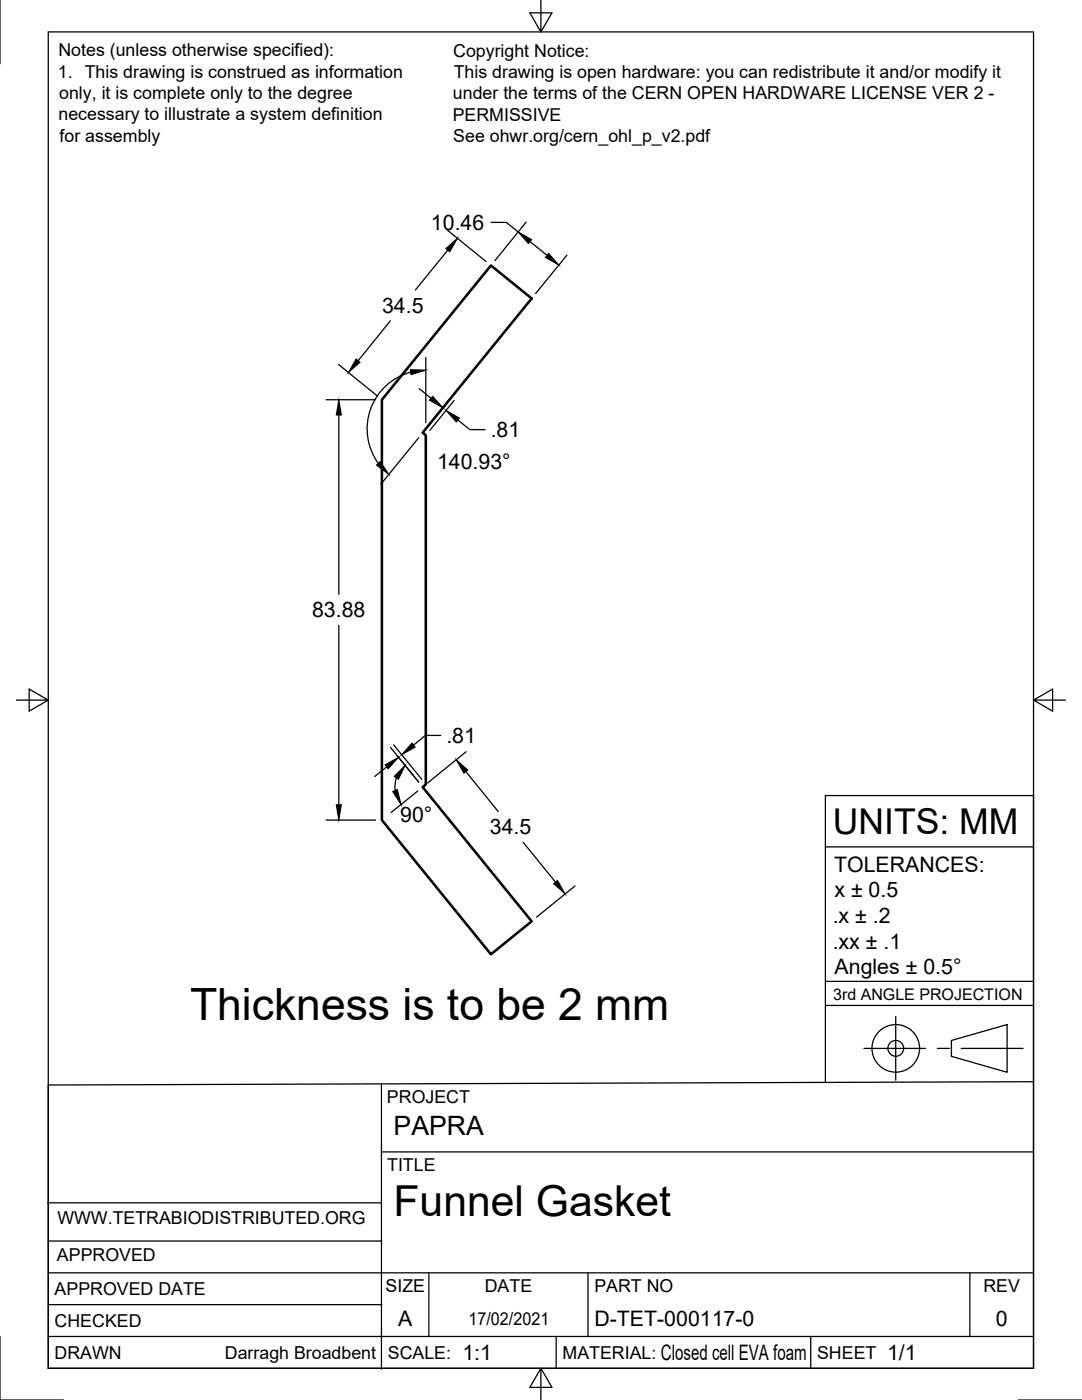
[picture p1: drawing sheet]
<svg xmlns="http://www.w3.org/2000/svg" width="216mm" height="279mm" viewBox="0 0 216 279" stroke-linecap="round" stroke-linejoin="round" font-family="sans-serif">
<!-- layer: Visible -->
<path d="M98 53l8.1 6.6-21.8 26.8 .7 .5v69.7l-.7 .5 21.8 26.8-8.1 6.6-21.8-26.8v-83.9z" fill="none" stroke="#000" stroke-width=".51"/>
<!-- layer: Border -->
<path d="M0 0v12.7M9.6 6.4h196.6v266.7h-196.6zM107.9 0v6.4l-2.2-3.8h4.4l-2.2 3.8M3.3 139.7h6.3l-3.8-2.2v4.4l3.8-2.2M206.2 139.7l3.8 2.2v-4.4l-3.8 2.2h6.4M0 266.7v12.7h12.7M107.9 273.1l2.2 3.8h-4.4l2.2-3.8v6.3M203.2 279.4h12.7" fill="none" stroke="#000" stroke-width=".25"/>
<!-- layer: Titleblock -->
<g fill="none" stroke="#000" stroke-width=".25">
<path d="M164.7 169h41.5M164.7 195.9h41.5M9.6 216.5l196.6-.6v57.2h-196.6zM76.1 216.3v56.9M164.7 200.7h41.5M172.4 209.2h12.3M178.7 202.9v12.7M187 209.2h2.4M189.8 207.6l11.2-3.1v9.5l-11.2-3.2zM191.8 209.2h12.3M206.2 215.9v-57.1h-41.5v57.2M76.2 229.9h130"/>
<path d="M9.5 240.1h66.5M9.6 254h196.6M9.6 247.7h66.6M85.6 254v12.7M117.3 254v12.7M193.5 254v12.7M9.6 266.7h196.6M9.6 260.4h66.6M111 266.7v6.4M161.8 266.7v6.4"/>
<circle cx="178.7" cy="209.2" r="4.8"/>
<circle cx="178.7" cy="209.2" r="1.58"/>
</g>
<!-- layer: Dimensions -->
<g fill="none" stroke="#000" stroke-width=".25">
<path d="M89.3 46l7.7 6.2M89.3 49.9l-6.4 8M98 44.4h3l2.4 1.9M105 44.3l-6.2 7.7M105.8 48.2l3.4 2.8M113.1 50.9l-6.2 7.7M65.1 79.8h9.9M67.6 72.7l7.6 6.3M77.9 64l-6.4 8M82 74.3a11.7 11.7 0 0 0-6.5 18.2M83.7 77.6l2.3 1.9M85 71.3v13"/>
<path d="M90 79.4l-4.9 6M90.6 79.9l-4.8 6M67.6 82.8v35.8M83.5 87.4l-7.5 9.2M91.4 83.8l2.3 1.9h3.1M67.6 124.8v35.8M77.2 153.1l-2.4 1.9M77.9 149.2l5.6 6.9M78.5 148.7l5.7 6.9M79.1 155.2l-.3 1.5v1M83.4 157.9l-5.4 4.3M87.9 146.8h-3l-2.4 1.9"/>
<path d="M93 154l6.4 7.9M93 150l-7.7 6.3M65.1 163.7h9.9M104.4 168.1l6.4 7.9M114.7 176.8l-7.6 6.2"/>
</g>
<g fill="#000" stroke="#000" stroke-width=".2">
<path d="M89 49.6l2.3-2-1.6 2.6zM103.4 46.3l2.7 1.5-.7 .8zM109.5 50.6l2 2.3-2.7-1.5zM71.1 71.6l.7 .7-2.3 2zM81.9 73.8l3.1 .1-3 .9zM86.3 79.1l2.1 2.3-2.7-1.5zM67.6 79.8l.5 3h-1zM75.1 92.8l.8-.7 1.7 2.6zM89 81.9l2.7 1.5-.6 .8zM76.8 152.7l2.7-1.6-2 2.3zM80.8 152.7l-1.3 2.8-.8-.6zM78.4 158l.9-.4 .7 3z"/>
<path d="M82.2 148.3l.6 .8-2.6 1.5zM91 151.6l2.3 2.1-.7 .6zM67.1 160.6h1l-.5 3.1zM110.5 176.4l.8-.7 1.5 2.7z"/>
</g>
<text font-size="8.9" x="37.9" y="203.5">Thickness is to be 2 mm</text>
<text font-size="8.5" x="78.5" y="242.8">Funnel Gasket</text>
<text font-size="7.1" x="166.2" y="166.5">UNITS: MM</text>
<text font-size="5.3" x="78.5" y="226.5">PAPRA</text>
<g font-size="4.3">
<text x="86" y="45.9">10.46</text>
<text x="76.2" y="62.4">34.5</text>
<text x="97.9" y="87.2">.81</text>
<text x="87.2" y="93.7">140.93°</text>
<text x="62.3" y="123.2">83.88</text>
<text x="89.1" y="148.3">.81</text>
<text x="79.9" y="164">90°</text>
<text x="97.7" y="166.5">34.5</text>
<text x="166.4" y="174">TOLERANCES:</text>
<text x="166.5" y="179.1">x ± 0.5</text>
<text x="166.2" y="184.2">.x ± .2</text>
<text x="166.2" y="189.3">.xx ± .1</text>
<text x="166.5" y="194.4">Angles ± 0.5°</text>
<text x="79.5" y="264.5">A</text>
<text x="118.6" y="264.5">D-TET-000117-0</text>
<text x="198.7" y="264.5">0</text>
<text x="92.3" y="271.4">1:1</text>
<text x="131.9" y="271.4">Closed cell EVA foam</text>
<text x="177" y="271.4">1/1</text>
</g>
<g font-size="3.5">
<text x="11.7" y="11.2">Notes (unless otherwise specified):</text>
<text x="90.4" y="11.3">Copyright Notice:</text>
<text x="11.5" y="15.5">1. This drawing is construed as information</text>
<text x="90.5" y="15.6">This drawing is open hardware: you can redistribute it and/or modify it</text>
<text x="11.8" y="19.7">only, it is complete only to the degree</text>
<text x="90.4" y="19.9">under the terms of the CERN OPEN HARDWARE LICENSE VER 2 -</text>
<text x="11.7" y="24">necessary to illustrate a system definition</text>
<text x="11.9" y="28.3">for assembly</text>
<text x="90.3" y="24.1">PERMISSIVE</text>
<text x="90.4" y="28.4">See ohwr.org/cern_ohl_p_v2.pdf</text>
<text x="77.2" y="220">PROJECT</text>
<text x="77.3" y="233.7">TITLE</text>
<text x="11.5" y="244.2">WWW.TETRABIODISTRIBUTED.ORG</text>
<text x="11.4" y="251.7">APPROVED</text>
<text x="76.9" y="257.8">SIZE</text>
<text x="96.7" y="257.8">DATE</text>
<text x="118.6" y="257.8">PART NO</text>
<text x="196.2" y="257.8">REV</text>
<text x="10.9" y="258.5">APPROVED DATE</text>
<text x="10.9" y="264.8">CHECKED</text>
<text x="93.5" y="264.5">17/02/2021</text>
<text x="10.9" y="271.2">DRAWN</text>
<text x="44.9" y="271.3">Darragh Broadbent</text>
<text x="77.4" y="271.2">SCALE:</text>
<text x="112.2" y="271.2">MATERIAL:</text>
<text x="163" y="271.2">SHEET</text>
</g>
<text font-size="3.2" x="166.2" y="199.7">3rd ANGLE PROJECTION</text>
</svg>
